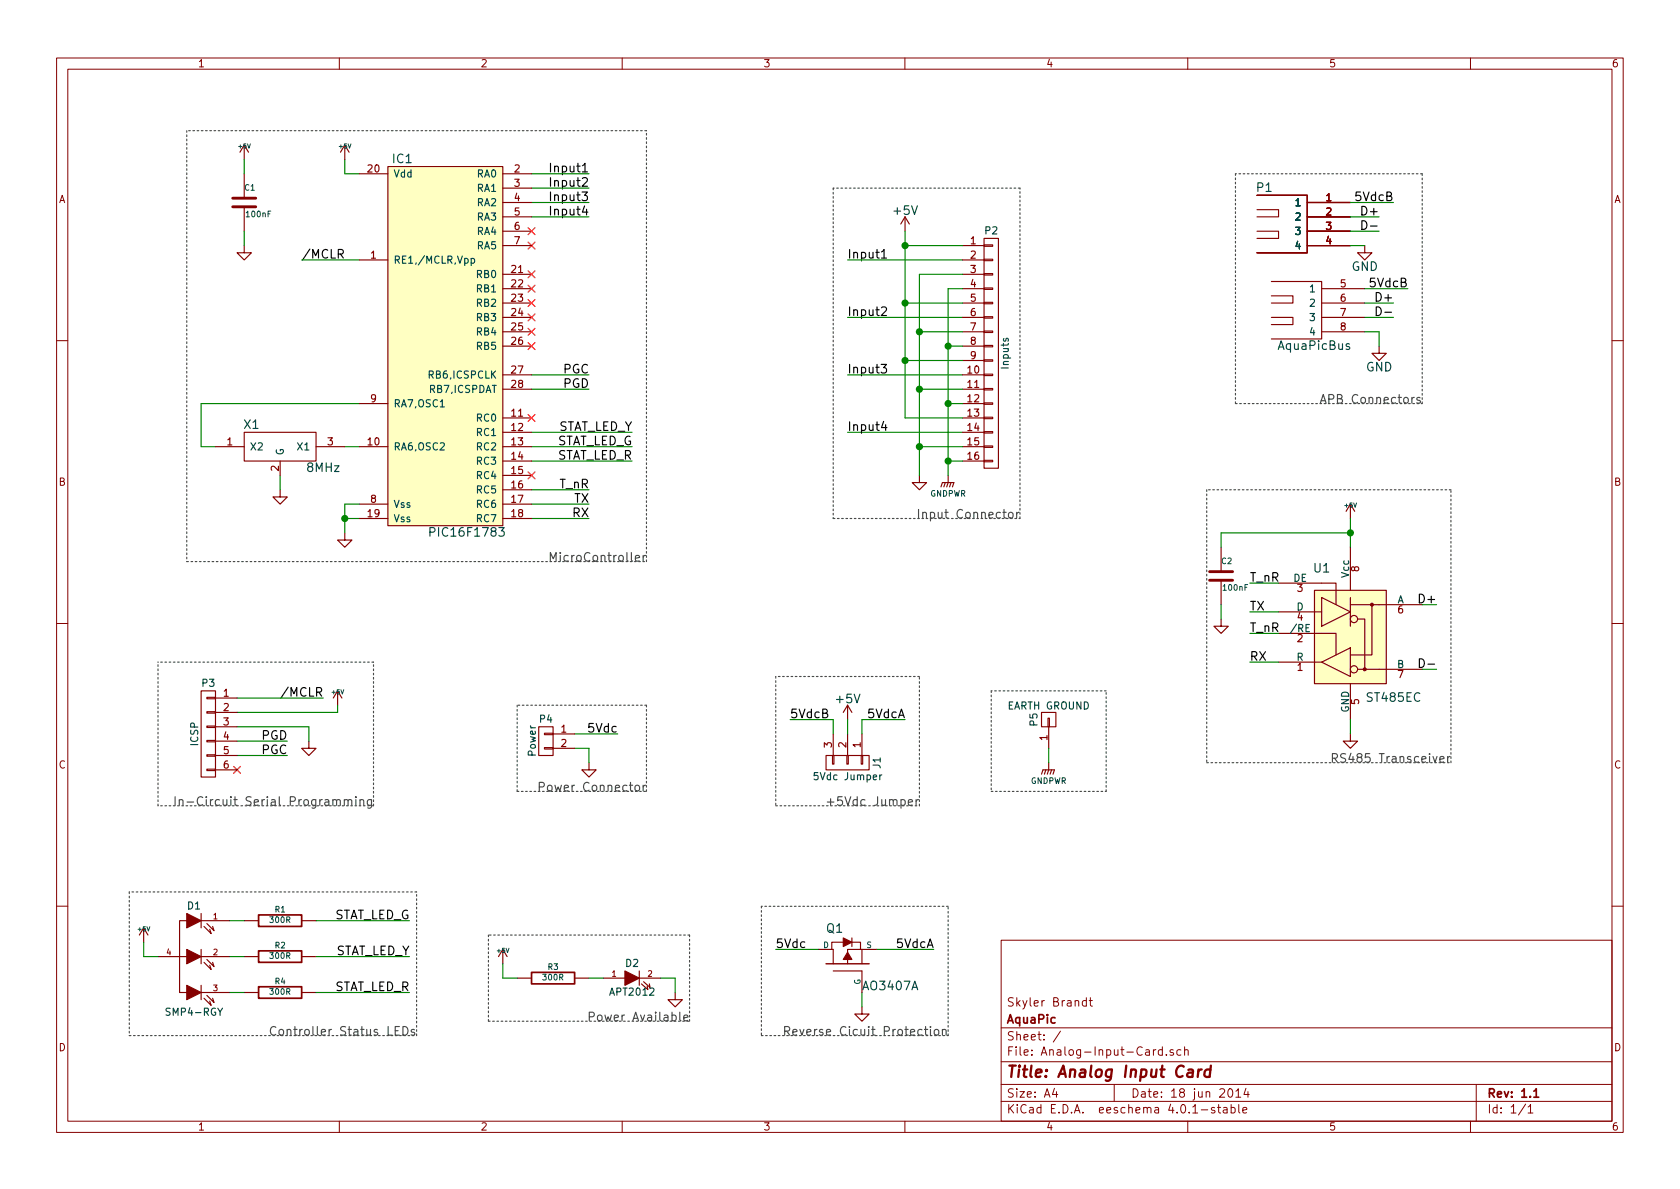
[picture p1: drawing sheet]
EESchema Schematic File Version 2
LIBS:Analog-Input-Card-rescue
LIBS:AquaPic
LIBS:power
LIBS:device
LIBS:transistors
LIBS:conn
LIBS:linear
LIBS:regul
LIBS:74xx
LIBS:cmos4000
LIBS:adc-dac
LIBS:memory
LIBS:xilinx
LIBS:microcontrollers
LIBS:dsp
LIBS:microchip
LIBS:analog_switches
LIBS:motorola
LIBS:texas
LIBS:intel
LIBS:audio
LIBS:interface
LIBS:digital-audio
LIBS:philips
LIBS:display
LIBS:cypress
LIBS:siliconi
LIBS:opto
LIBS:atmel
LIBS:contrib
LIBS:valves
LIBS:Analog-Input-Card-cache
EELAYER 25 0
EELAYER END
$Descr A4 11693 8268
encoding utf-8
Sheet 1 1
Title "Analog Input Card"
Date "18 jun 2014"
Rev "1.1"
Comp "AquaPic"
Comment1 "Skyler Brandt"
Comment2 ""
Comment3 ""
Comment4 ""
$EndDescr
$Comp
L GND #PWR01
U 1 1
P 1950 3400
F 0 "#PWR01" H 1950 3400 30  0001 C CNN
F 1 "GND" H 1950 3330 30  0001 C CNN
F 2 "~" H 1950 3400 60  0000 C CNN
F 3 "~" H 1950 3400 60  0000 C CNN
	1    1950 3400
	1    0    0    -1  
$EndComp
Text Label 2250 4850 2    60   ~ 0
/MCLR
$Comp
L GND #PWR02
U 1 1
P 2150 5150
F 0 "#PWR02" H 2150 5150 30  0001 C CNN
F 1 "GND" H 2150 5080 30  0001 C CNN
F 2 "~" H 2150 5150 60  0000 C CNN
F 3 "~" H 2150 5150 60  0000 C CNN
	1    2150 5150
	1    0    0    -1  
$EndComp
Text Label 2000 5150 2    60   ~ 0
PGD
Text Label 2000 5250 2    60   ~ 0
PGC
$Comp
L +5V #PWR03
U 1 1
P 2350 4900
F 0 "#PWR03" H 2350 4990 20  0001 C CNN
F 1 "+5V" H 2350 4990 30  0000 C CNN
F 2 "~" H 2350 4900 60  0000 C CNN
F 3 "~" H 2350 4900 60  0000 C CNN
	1    2350 4900
	1    0    0    -1  
$EndComp
NoConn ~ 1650 5350
Text Notes 2600 5600 2    60   ~ 0
In-Circuit Serial Programming\n
Text Label 2100 1800 0    60   ~ 0
/MCLR
Text Label 4100 2700 2    60   ~ 0
PGD
Text Label 4100 2600 2    60   ~ 0
PGC
Text Label 4100 1200 2    60   ~ 0
Input1
Text Label 4100 1300 2    60   ~ 0
Input2
Text Label 4100 1400 2    60   ~ 0
Input3
Text Label 4100 1500 2    60   ~ 0
Input4
$Comp
L +5V #PWR04
U 1 1
P 1700 1100
F 0 "#PWR04" H 1700 1190 20  0001 C CNN
F 1 "+5V" H 1700 1190 30  0000 C CNN
F 2 "~" H 1700 1100 60  0000 C CNN
F 3 "~" H 1700 1100 60  0000 C CNN
	1    1700 1100
	1    0    0    -1  
$EndComp
$Comp
L C-RESCUE-Analog-Input-Card C1
U 1 1
P 1700 1400
F 0 "C1" H 1700 1500 40  0000 L CNN
F 1 "100nF" H 1706 1315 40  0000 L CNN
F 2 "Capacitors_SMD:C_0805" H 1738 1250 30  0001 C CNN
F 3 "~" H 1700 1400 60  0000 C CNN
	1    1700 1400
	1    0    0    -1  
$EndComp
$Comp
L GND #PWR05
U 1 1
P 1700 1700
F 0 "#PWR05" H 1700 1700 30  0001 C CNN
F 1 "GND" H 1700 1630 30  0001 C CNN
F 2 "~" H 1700 1700 60  0000 C CNN
F 3 "~" H 1700 1700 60  0000 C CNN
	1    1700 1700
	1    0    0    -1  
$EndComp
$Comp
L GND #PWR06
U 1 1
P 2400 3700
F 0 "#PWR06" H 2400 3700 30  0001 C CNN
F 1 "GND" H 2400 3630 30  0001 C CNN
F 2 "~" H 2400 3700 60  0000 C CNN
F 3 "~" H 2400 3700 60  0000 C CNN
	1    2400 3700
	1    0    0    -1  
$EndComp
Text Notes 4500 3900 2    60   ~ 0
MicroController\n
Text Label 5900 2600 0    60   ~ 0
Input3
Text Label 5900 2200 0    60   ~ 0
Input2
Text Label 5900 1800 0    60   ~ 0
Input1
$Comp
L GND #PWR07
U 1 1
P 6400 3300
F 0 "#PWR07" H 6400 3300 30  0001 C CNN
F 1 "GND" H 6400 3230 30  0001 C CNN
F 2 "~" H 6400 3300 60  0000 C CNN
F 3 "~" H 6400 3300 60  0000 C CNN
	1    6400 3300
	1    0    0    -1  
$EndComp
Text Notes 7100 3600 2    60   ~ 0
Input Connector
Text Label 4100 3600 2    60   ~ 0
RX
Text Label 4100 3500 2    60   ~ 0
TX
Text Label 4400 3200 2    60   ~ 0
STAT_LED_R
Text Label 4400 3100 2    60   ~ 0
STAT_LED_G
Text Label 4400 3000 2    60   ~ 0
STAT_LED_Y
$Comp
L TRI-LED D1
U 1 1
P 1350 6650
F 0 "D1" H 1350 7000 50  0000 C CNN
F 1 "SMP4-RGY" H 1350 6260 50  0000 C CNN
F 2 "A_MyFootPrints:PLCC-4" H 1350 6900 60  0001 C CNN
F 3 "~" H 1350 6900 60  0000 C CNN
	1    1350 6650
	1    0    0    -1  
$EndComp
$Comp
L +5V #PWR08
U 1 1
P 1000 6550
F 0 "#PWR08" H 1000 6640 20  0001 C CNN
F 1 "+5V" H 1000 6640 30  0000 C CNN
F 2 "~" H 1000 6550 60  0000 C CNN
F 3 "~" H 1000 6550 60  0000 C CNN
	1    1000 6550
	1    0    0    -1  
$EndComp
$Comp
L R-RESCUE-Analog-Input-Card R1
U 1 1
P 1950 6400
F 0 "R1" V 2030 6400 40  0000 C CNN
F 1 "300R" V 1957 6401 40  0000 C CNN
F 2 "Resistors_SMD:R_0805" V 1880 6400 30  0001 C CNN
F 3 "~" H 1950 6400 30  0000 C CNN
	1    1950 6400
	0    -1   -1   0   
$EndComp
$Comp
L R-RESCUE-Analog-Input-Card R2
U 1 1
P 1950 6650
F 0 "R2" V 2030 6650 40  0000 C CNN
F 1 "300R" V 1957 6651 40  0000 C CNN
F 2 "Resistors_SMD:R_0805" V 1880 6650 30  0001 C CNN
F 3 "~" H 1950 6650 30  0000 C CNN
	1    1950 6650
	0    -1   -1   0   
$EndComp
$Comp
L R-RESCUE-Analog-Input-Card R4
U 1 1
P 1950 6900
F 0 "R4" V 2030 6900 40  0000 C CNN
F 1 "300R" V 1957 6901 40  0000 C CNN
F 2 "Resistors_SMD:R_0805" V 1880 6900 30  0001 C CNN
F 3 "~" H 1950 6900 30  0000 C CNN
	1    1950 6900
	0    -1   -1   0   
$EndComp
Text Label 2850 6900 2    60   ~ 0
STAT_LED_R
Text Label 2850 6400 2    60   ~ 0
STAT_LED_G
Text Label 2850 6650 2    60   ~ 0
STAT_LED_Y
Text Notes 2900 7200 2    60   ~ 0
Controller Status LEDs\n
$Comp
L GND #PWR09
U 1 1
P 4100 5300
F 0 "#PWR09" H 4100 5300 30  0001 C CNN
F 1 "GND" H 4100 5230 30  0001 C CNN
F 2 "~" H 4100 5300 60  0000 C CNN
F 3 "~" H 4100 5300 60  0000 C CNN
	1    4100 5300
	1    0    0    -1  
$EndComp
$Comp
L SN75176B U1
U 1 1
P 9400 4400
F 0 "U1" H 9200 4850 60  0000 C CNN
F 1 "ST485EC" H 9700 3950 60  0000 C CNN
F 2 "Housings_SOIC:SOIC-8_3.9x4.9mm_Pitch1.27mm" H 9300 4300 60  0001 C CNN
F 3 "" H 9300 4300 60  0000 C CNN
	1    9400 4400
	1    0    0    -1  
$EndComp
Text Label 10000 4650 2    60   ~ 0
D-
Text Label 10000 4200 2    60   ~ 0
D+
$Comp
L +5V #PWR010
U 1 1
P 9400 3600
F 0 "#PWR010" H 9400 3690 20  0001 C CNN
F 1 "+5V" H 9400 3690 30  0000 C CNN
F 2 "~" H 9400 3600 60  0000 C CNN
F 3 "~" H 9400 3600 60  0000 C CNN
	1    9400 3600
	1    0    0    -1  
$EndComp
$Comp
L GND #PWR011
U 1 1
P 9400 5100
F 0 "#PWR011" H 9400 5100 30  0001 C CNN
F 1 "GND" H 9400 5030 30  0001 C CNN
F 2 "~" H 9400 5100 60  0000 C CNN
F 3 "~" H 9400 5100 60  0000 C CNN
	1    9400 5100
	1    0    0    -1  
$EndComp
Text Label 8700 4600 0    60   ~ 0
RX
Text Label 8700 4250 0    60   ~ 0
TX
$Comp
L C-RESCUE-Analog-Input-Card C2
U 1 1
P 8500 4000
F 0 "C2" H 8500 4100 40  0000 L CNN
F 1 "100nF" H 8506 3915 40  0000 L CNN
F 2 "Capacitors_SMD:C_0805" H 8538 3850 30  0001 C CNN
F 3 "~" H 8500 4000 60  0000 C CNN
	1    8500 4000
	1    0    0    -1  
$EndComp
$Comp
L GND #PWR012
U 1 1
P 8500 4300
F 0 "#PWR012" H 8500 4300 30  0001 C CNN
F 1 "GND" H 8500 4230 30  0001 C CNN
F 2 "~" H 8500 4300 60  0000 C CNN
F 3 "~" H 8500 4300 60  0000 C CNN
	1    8500 4300
	1    0    0    -1  
$EndComp
Text Notes 10100 5300 2    60   ~ 0
RS485 Transceiver
Text Label 4100 3400 2    60   ~ 0
T_nR
Text Label 8700 4050 0    60   ~ 0
T_nR
Text Label 8700 4400 0    60   ~ 0
T_nR
Text Notes 6600 7200 2    60   ~ 0
Reverse Cicuit Protection
$Comp
L LED-RESCUE-Analog-Input-Card D2
U 1 1
P 4400 6800
F 0 "D2" H 4400 6900 50  0000 C CNN
F 1 "APT2012" H 4400 6700 50  0000 C CNN
F 2 "LEDs:LED-0805" H 4400 6800 60  0001 C CNN
F 3 "~" H 4400 6800 60  0000 C CNN
	1    4400 6800
	1    0    0    -1  
$EndComp
$Comp
L R-RESCUE-Analog-Input-Card R3
U 1 1
P 3850 6800
F 0 "R3" V 3930 6800 40  0000 C CNN
F 1 "300R" V 3857 6801 40  0000 C CNN
F 2 "Resistors_SMD:R_0805" V 3780 6800 30  0001 C CNN
F 3 "~" H 3850 6800 30  0000 C CNN
	1    3850 6800
	0    -1   -1   0   
$EndComp
$Comp
L +5V #PWR013
U 1 1
P 3500 6700
F 0 "#PWR013" H 3500 6790 20  0001 C CNN
F 1 "+5V" H 3500 6790 30  0000 C CNN
F 2 "~" H 3500 6700 60  0000 C CNN
F 3 "~" H 3500 6700 60  0000 C CNN
	1    3500 6700
	1    0    0    -1  
$EndComp
$Comp
L GND #PWR014
U 1 1
P 4700 6900
F 0 "#PWR014" H 4700 6900 30  0001 C CNN
F 1 "GND" H 4700 6830 30  0001 C CNN
F 2 "~" H 4700 6900 60  0000 C CNN
F 3 "~" H 4700 6900 60  0000 C CNN
	1    4700 6900
	1    0    0    -1  
$EndComp
Text Notes 4800 7100 2    60   ~ 0
Power Available
Text Label 9600 1500 2    60   ~ 0
D+
Text Label 9600 1600 2    60   ~ 0
D-
$Comp
L USB1.0_Stacked P1
U 1 1
P 9100 1850
F 0 "P1" H 8800 2400 60  0000 C CNN
F 1 "AquaPicBus" H 9150 1300 60  0000 C CNN
F 2 "A_MyFootPrints:USB-1.1_Stacked" H 8950 2150 60  0001 C CNN
F 3 "" H 8950 2150 60  0000 C CNN
	1    9100 1850
	1    0    0    -1  
$EndComp
$Comp
L GND #PWR015
U 1 1
P 9600 2400
F 0 "#PWR015" H 9600 2150 60  0001 C CNN
F 1 "GND" H 9600 2250 60  0000 C CNN
F 2 "" H 9600 2400 60  0000 C CNN
F 3 "" H 9600 2400 60  0000 C CNN
	1    9600 2400
	1    0    0    -1  
$EndComp
Text Label 9700 2100 2    60   ~ 0
D+
Text Label 9700 2200 2    60   ~ 0
D-
$Comp
L GND #PWR016
U 1 1
P 6000 7000
F 0 "#PWR016" H 6000 7000 30  0001 C CNN
F 1 "GND" H 6000 6930 30  0001 C CNN
F 2 "~" H 6000 7000 60  0000 C CNN
F 3 "~" H 6000 7000 60  0000 C CNN
	1    6000 7000
	1    0    0    -1  
$EndComp
Text Label 5400 6600 0    60   ~ 0
5Vdc
Text Label 4300 5100 2    60   ~ 0
5Vdc
Text Label 6500 6600 2    60   ~ 0
5VdcA
Text Label 9800 2000 2    60   ~ 0
5VdcB
Text Label 9700 1400 2    60   ~ 0
5VdcB
$Comp
L GND #PWR017
U 1 1
P 9500 1700
F 0 "#PWR017" H 9500 1450 60  0001 C CNN
F 1 "GND" H 9500 1550 60  0000 C CNN
F 2 "" H 9500 1700 60  0000 C CNN
F 3 "" H 9500 1700 60  0000 C CNN
	1    9500 1700
	1    0    0    -1  
$EndComp
$Comp
L CONN_01X03 J1
U 1 1
P 5900 5300
F 0 "J1" H 5900 5500 50  0000 C CNN
F 1 "5Vdc Jumper" V 6000 5300 50  0000 C CNN
F 2 "Pin_Headers:Pin_Header_Straight_1x03" H 5900 5300 60  0001 C CNN
F 3 "" H 5900 5300 60  0000 C CNN
	1    5900 5300
	0    1    1    0   
$EndComp
Text Label 6300 5000 2    60   ~ 0
5VdcA
Text Label 5500 5000 0    60   ~ 0
5VdcB
$Comp
L +5V #PWR018
U 1 1
P 5900 5000
F 0 "#PWR018" H 5900 4850 60  0001 C CNN
F 1 "+5V" H 5900 5140 60  0000 C CNN
F 2 "" H 5900 5000 60  0000 C CNN
F 3 "" H 5900 5000 60  0000 C CNN
	1    5900 5000
	1    0    0    -1  
$EndComp
Text Notes 6400 5600 2    60   ~ 0
+5Vdc Jumper
Text Notes 4500 5500 2    60   ~ 0
Power Connector
Text Notes 9900 2800 2    60   ~ 0
APB Connectors
Wire Wire Line
	1950 3400 1950 3300
Wire Wire Line
	1650 4850 2250 4850
Wire Wire Line
	2000 5150 1650 5150
Wire Wire Line
	2000 5250 1650 5250
Wire Wire Line
	1650 5050 2150 5050
Wire Wire Line
	1650 4950 2350 4950
Wire Wire Line
	2150 5050 2150 5150
Wire Wire Line
	2350 4950 2350 4900
Wire Notes Line
	2600 4600 1100 4600
Wire Notes Line
	2600 5600 1100 5600
Wire Notes Line
	1100 5600 1100 4600
Wire Wire Line
	3700 2600 4100 2600
Wire Wire Line
	4100 2700 3700 2700
Wire Wire Line
	4100 1300 3700 1300
Wire Wire Line
	4100 1400 3700 1400
Wire Wire Line
	4100 1500 3700 1500
Wire Notes Line
	2600 5600 2600 4600
Wire Wire Line
	1400 3100 1500 3100
Wire Wire Line
	2100 1800 2500 1800
Wire Wire Line
	2400 1200 2400 1100
Wire Wire Line
	1700 1700 1700 1600
Wire Wire Line
	1700 1100 1700 1200
Wire Wire Line
	2400 3600 2500 3600
Wire Wire Line
	4100 1200 3700 1200
Wire Wire Line
	5900 1800 6700 1800
Wire Wire Line
	5900 2200 6700 2200
Wire Wire Line
	5900 2600 6700 2600
Wire Wire Line
	4100 3600 3700 3600
Wire Wire Line
	4100 3500 3700 3500
Wire Wire Line
	3700 3000 4400 3000
Wire Wire Line
	3700 3100 4400 3100
Wire Wire Line
	3700 3200 4400 3200
Wire Wire Line
	1000 6550 1000 6650
Wire Wire Line
	1000 6650 1100 6650
Wire Wire Line
	1600 6900 1700 6900
Wire Wire Line
	1600 6650 1700 6650
Wire Wire Line
	1600 6400 1700 6400
Wire Wire Line
	2200 6900 2850 6900
Wire Wire Line
	2200 6400 2850 6400
Wire Wire Line
	2200 6650 2850 6650
Wire Notes Line
	2900 6200 900  6200
Wire Notes Line
	900  6200 900  7200
Wire Notes Line
	900  7200 2900 7200
Wire Notes Line
	2900 7200 2900 6200
Wire Wire Line
	10000 4650 9900 4650
Wire Wire Line
	9900 4200 10000 4200
Wire Wire Line
	9400 3600 9400 3800
Wire Wire Line
	9400 5100 9400 5000
Wire Wire Line
	8500 3700 9400 3700
Connection ~ 9400 3700
Wire Wire Line
	8700 4250 8900 4250
Wire Wire Line
	8700 4600 8900 4600
Wire Wire Line
	8500 3700 8500 3800
Wire Wire Line
	8500 4200 8500 4300
Wire Notes Line
	10100 5300 10100 3400
Wire Wire Line
	4100 3400 3700 3400
Wire Wire Line
	8700 4050 8900 4050
Wire Wire Line
	8700 4400 8900 4400
Wire Notes Line
	10100 3400 8400 3400
Wire Notes Line
	8400 3400 8400 5300
Wire Notes Line
	8400 5300 10100 5300
Wire Wire Line
	5400 6600 5700 6600
Wire Wire Line
	6100 6600 6500 6600
Wire Wire Line
	6000 7000 6000 6900
Wire Notes Line
	5300 6300 5300 7200
Wire Wire Line
	4700 6800 4600 6800
Wire Wire Line
	3500 6800 3500 6700
Wire Notes Line
	4800 6500 3400 6500
Wire Wire Line
	9500 2000 9800 2000
Wire Wire Line
	9600 1600 9400 1600
Wire Wire Line
	9600 1500 9400 1500
Wire Wire Line
	9600 2400 9600 2300
Wire Wire Line
	9600 2300 9500 2300
Wire Wire Line
	9700 2200 9500 2200
Wire Wire Line
	9700 2100 9500 2100
Wire Wire Line
	4300 5100 4000 5100
Wire Wire Line
	4000 5200 4100 5200
Wire Wire Line
	9400 1400 9700 1400
Wire Wire Line
	9500 1700 9400 1700
Wire Wire Line
	6000 5000 6300 5000
Wire Wire Line
	6000 5000 6000 5100
Wire Wire Line
	5500 5000 5800 5000
Wire Wire Line
	5800 5000 5800 5100
Wire Wire Line
	5900 5000 5900 5100
Wire Notes Line
	6400 5600 6400 4700
Wire Notes Line
	6400 4700 5400 4700
Wire Notes Line
	5400 4700 5400 5600
Wire Notes Line
	5400 5600 6400 5600
Wire Notes Line
	4500 4900 3600 4900
Wire Notes Line
	9900 2800 9900 1200
Wire Notes Line
	9900 1200 8600 1200
Wire Notes Line
	8600 1200 8600 2800
Wire Notes Line
	8600 2800 9900 2800
Wire Notes Line
	6600 7200 6600 6300
Wire Notes Line
	6600 6300 5300 6300
Wire Notes Line
	5300 7200 6600 7200
$Comp
L CONN_01X02 P4
U 1 1
P 3800 5150
F 0 "P4" H 3800 5300 50  0000 C CNN
F 1 "Power" V 3900 5150 50  0000 C CNN
F 2 "A_MyFootPrints:Screw_Header_1x2" H 3800 5150 60  0001 C CNN
F 3 "" H 3800 5150 60  0000 C CNN
	1    3800 5150
	-1   0    0    -1  
$EndComp
Wire Wire Line
	4100 5200 4100 5300
Wire Notes Line
	3600 4900 3600 5500
Wire Notes Line
	3600 5500 4500 5500
Wire Notes Line
	4500 5500 4500 4900
Wire Wire Line
	4700 6900 4700 6800
Wire Notes Line
	3400 6500 3400 7100
Wire Notes Line
	3400 7100 4800 7100
Wire Notes Line
	4800 7100 4800 6500
$Comp
L MOSFET_P_SMALL Q1
U 1 1
P 5900 6700
F 0 "Q1" V 6150 6850 60  0000 R CNN
F 1 "AO3407A" V 5750 6600 60  0000 R CNN
F 2 "Housings_SOT-23_SOT-143_TSOT-6:SOT-23" H 5900 6700 60  0001 C CNN
F 3 "" H 5900 6700 60  0000 C CNN
	1    5900 6700
	0    -1   -1   0   
$EndComp
Wire Wire Line
	5900 3000 6700 3000
Text Label 5900 3000 0    60   ~ 0
Input4
Wire Wire Line
	2500 3100 2400 3100
Wire Wire Line
	2400 1200 2500 1200
$Comp
L +5V #PWR019
U 1 1
P 2400 1100
F 0 "#PWR019" H 2400 1190 20  0001 C CNN
F 1 "+5V" H 2400 1190 30  0000 C CNN
F 2 "~" H 2400 1100 60  0000 C CNN
F 3 "~" H 2400 1100 60  0000 C CNN
	1    2400 1100
	1    0    0    -1  
$EndComp
Wire Wire Line
	2500 2800 1400 2800
Wire Wire Line
	1400 2800 1400 3100
Wire Wire Line
	2400 3500 2400 3700
NoConn ~ 3700 1700
$Comp
L +5V #PWR020
U 1 1
P 6300 1600
F 0 "#PWR020" H 6300 1450 60  0001 C CNN
F 1 "+5V" H 6300 1740 60  0000 C CNN
F 2 "" H 6300 1600 60  0000 C CNN
F 3 "" H 6300 1600 60  0000 C CNN
	1    6300 1600
	1    0    0    -1  
$EndComp
Wire Wire Line
	6300 1600 6300 2900
Wire Notes Line
	4500 900  1300 900 
Wire Notes Line
	1300 3900 4500 3900
Wire Wire Line
	3500 6800 3600 6800
Wire Wire Line
	4100 6800 4200 6800
$Comp
L CONN_01X16 P2
U 1 1
P 6900 2450
F 0 "P2" H 6900 3300 50  0000 C CNN
F 1 "Inputs" V 7000 2450 50  0000 C CNN
F 2 "A_MyFootPrints:Screw_Header_1x16" H 6900 2450 60  0001 C CNN
F 3 "" H 6900 2450 60  0000 C CNN
	1    6900 2450
	1    0    0    -1  
$EndComp
Wire Wire Line
	6300 1700 6700 1700
Connection ~ 6300 1700
Wire Wire Line
	6300 2900 6700 2900
Wire Wire Line
	6300 2100 6700 2100
Connection ~ 6300 2100
Wire Wire Line
	6300 2500 6700 2500
Connection ~ 6300 2500
Wire Wire Line
	6400 1900 6700 1900
Wire Wire Line
	6400 2300 6700 2300
Connection ~ 6400 2300
Wire Wire Line
	6400 2700 6700 2700
Connection ~ 6400 2700
Wire Wire Line
	6400 1900 6400 3300
Wire Wire Line
	6400 3100 6700 3100
Connection ~ 6400 3100
$Comp
L GNDPWR #PWR021
U 1 1
P 6600 3300
F 0 "#PWR021" H 6600 3100 40  0001 C CNN
F 1 "GNDPWR" H 6600 3170 40  0000 C CNN
F 2 "" H 6600 3250 60  0000 C CNN
F 3 "" H 6600 3250 60  0000 C CNN
	1    6600 3300
	1    0    0    -1  
$EndComp
Wire Wire Line
	6600 2000 6600 3300
Wire Wire Line
	6600 3200 6700 3200
Wire Wire Line
	6600 2800 6700 2800
Connection ~ 6600 3200
Wire Wire Line
	6600 2400 6700 2400
Connection ~ 6600 2800
Wire Wire Line
	6600 2000 6700 2000
Connection ~ 6600 2400
Wire Notes Line
	5800 1300 5800 3600
$Comp
L CONN_01X01 P5
U 1 1
P 7300 5000
F 0 "P5" H 7300 5100 50  0000 C CNN
F 1 "EARTH GROUND" V 7400 5000 50  0000 C CNN
F 2 "Pin_Headers:Pin_Header_Straight_1x01" H 7300 5000 60  0001 C CNN
F 3 "" H 7300 5000 60  0000 C CNN
	1    7300 5000
	0    -1   -1   0   
$EndComp
$Comp
L GNDPWR #PWR022
U 1 1
P 7300 5300
F 0 "#PWR022" H 7300 5100 40  0001 C CNN
F 1 "GNDPWR" H 7300 5170 40  0000 C CNN
F 2 "" H 7300 5250 60  0000 C CNN
F 3 "" H 7300 5250 60  0000 C CNN
	1    7300 5300
	1    0    0    -1  
$EndComp
Wire Wire Line
	7300 5300 7300 5200
Wire Notes Line
	7700 4800 6900 4800
Wire Notes Line
	6900 4800 6900 5500
Wire Notes Line
	6900 5500 7700 5500
Wire Notes Line
	7700 5500 7700 4800
Wire Notes Line
	5800 3600 7100 3600
Wire Notes Line
	7100 1300 5800 1300
Wire Notes Line
	7100 3600 7100 1300
$Comp
L CONN_01X06 P3
U 1 1
P 1450 5100
F 0 "P3" H 1450 5450 50  0000 C CNN
F 1 "ICSP" V 1550 5100 50  0000 C CNN
F 2 "Pin_Headers:Pin_Header_Straight_1x06" H 1450 5100 60  0001 C CNN
F 3 "" H 1450 5100 60  0000 C CNN
	1    1450 5100
	-1   0    0    -1  
$EndComp
$Comp
L RESONATOR X1
U 1 1
P 1950 3100
F 0 "X1" H 1750 3250 60  0000 C CNN
F 1 "8MHz" H 2250 2950 60  0000 C CNN
F 2 "A_MyFootPrints:Resonator_3.2x1.3" H 1950 3100 60  0001 C CNN
F 3 "" H 1950 3100 60  0000 C CNN
	1    1950 3100
	1    0    0    -1  
$EndComp
$Comp
L PIC16F1783 IC1
U 1 1
P 3100 2400
F 0 "IC1" H 2800 3700 60  0000 C CNN
F 1 "PIC16F1783" H 3250 1100 60  0000 C CNN
F 2 "Housings_SOIC:SOIC-28_7.5x17.9mm_Pitch1.27mm" H 3600 1500 60  0001 C CNN
F 3 "" H 3600 1500 60  0000 C CNN
	1    3100 2400
	1    0    0    -1  
$EndComp
NoConn ~ 3700 2200
NoConn ~ 3700 2300
NoConn ~ 3700 2400
NoConn ~ 3700 2900
NoConn ~ 3700 3300
Wire Notes Line
	4500 3900 4500 900 
Wire Notes Line
	1300 900  1300 3900
Wire Wire Line
	2500 3500 2400 3500
Connection ~ 2400 3600
NoConn ~ 3700 1900
NoConn ~ 3700 2000
NoConn ~ 3700 2100
NoConn ~ 3700 1600
$EndSCHEMATC
